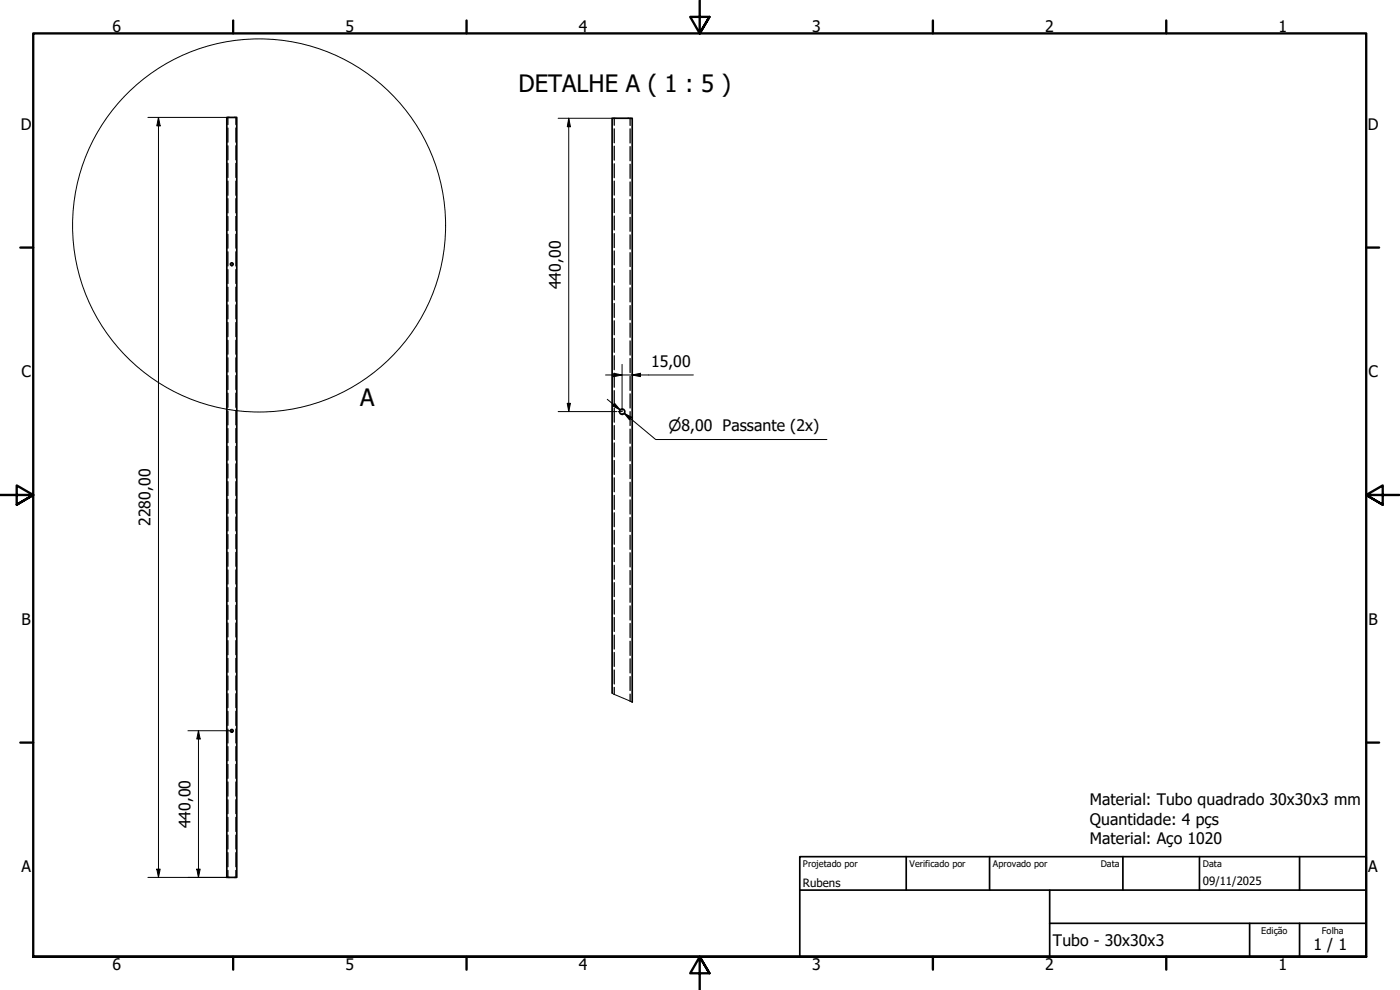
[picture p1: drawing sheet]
<svg xmlns="http://www.w3.org/2000/svg" width="420mm" height="297mm" viewBox="0 0 420 297" stroke-linecap="round" stroke-linejoin="round" font-family="sans-serif">
<!-- layer: Oculto (ISO) -->
<g fill="none" stroke="#000" stroke-width=".38">
<path d="M68.4 35.2v2.2M68.4 38.4v4.3M70.8 35.2v2.2M70.8 38.4v4.3M184.3 35.5v2.1M184.3 38.7v4.1M189.1 35.5v2.1M189.1 38.7v4.2M68.4 43.7v4.3M68.4 49v4.3M68.4 54.3v4.3M68.4 59.6v4.3"/>
<path d="M70.8 43.7v4.3M70.8 49v4.3M70.8 54.3v4.3M70.8 59.6v4.3M184.3 43.9v4.2M184.3 49.1v4.2M184.3 54.3v4.2M184.3 59.6v4.2M189.1 44v4.2M189.1 49.3v4.2M189.1 54.6v4.2M189.1 59.9v4.2"/>
<path d="M68.4 64.9v4.3M68.4 70.3v4.2M68.4 75.6v4.2M70.8 64.9v4.3M70.8 70.3v4.2M70.8 75.6v4.2M184.3 64.8v4.2M184.3 70.1v4.2M184.3 75.3v4.2M189.1 65.2v4.2M189.1 70.5v4.2M189.1 75.8v4.2"/>
<path d="M68.4 80.9v4.2M68.4 86.2v4.2M68.4 91.5v4.2M68.4 96.8v4.2M70.8 80.9v4.2M70.8 86.2v4.2M70.8 91.5v4.2M70.8 96.8v4.2M184.3 80.6v4.2M184.3 85.8v4.2M184.3 91v4.2M184.3 96.3v4.1"/>
<path d="M189.1 81.1v4.2M189.1 86.3v4.3M189.1 91.7v4.2M189.1 97v4.2M68.4 102.1v4.2M68.4 107.4v4.2M68.4 112.7v4.2M68.4 118v4.2M70.8 102.1v4.2M70.8 107.4v4.2M70.8 112.7v4.2M70.8 118v4.2"/>
<path d="M184.3 101.5v4.2M184.3 106.7v4.2M184.3 112v4.2M184.3 117.2v4.2M189.1 102.3v4.2M189.1 107.6v4.2M189.1 112.9v4.2M189.1 118.2v4.2M68.4 123.3v4.2M68.4 128.6v4.2M68.4 133.9v4.2M68.4 139.2v4.2"/>
<path d="M70.8 123.3v4.2M70.8 128.6v4.2M70.8 133.9v4.2M70.8 139.2v4.2M184.3 122.5v4.2M184.3 127.7v4.2M184.3 132.9v4.2M184.3 138.2v4.2M189.1 123.5v4.2M189.1 128.8v4.2M189.1 134.1v4.2M189.1 139.4v4.2"/>
<path d="M68.4 144.5v4.2M68.4 149.8v4.2M68.4 155.1v4.2M70.8 144.5v4.2M70.8 149.8v4.2M70.8 155.1v4.2M184.3 143.4v4.2M184.3 148.6v4.2M184.3 153.8v4.2M184.3 159.1v4.2M189.1 144.7v4.2M189.1 150v4.2"/>
<path d="M189.1 155.2v4.3M68.4 160.4v4.2M68.4 165.7v4.2M68.4 171v4.2M68.4 176.3v4.2M70.8 160.4v4.2M70.8 165.7v4.2M70.8 171v4.2M70.8 176.3v4.2M184.3 164.3v4.2M184.3 169.6v4.2M184.3 174.8v4.2"/>
<path d="M189.1 160.6v4.2M189.1 165.8v4.3M189.1 171.2v4.2M189.1 176.5v4.2M68.4 181.6v4.3M68.4 186.9v4.2M68.4 192.2v4.3M68.4 197.5v4.2M70.8 181.6v4.3M70.8 186.9v4.2M70.8 192.2v4.3M70.8 197.5v4.2"/>
<path d="M184.3 180.1v4.2M184.3 185.3v4.2M184.3 190.5v4.2M184.3 195.8v4.1M189.1 181.8v4.2M189.1 187.1v4.2M189.1 192.4v4.2M189.1 197.7v4.2M68.4 202.8v4.3M68.4 208.1v4.2M68.4 213.4v4.3M68.4 218.7v4.2"/>
<path d="M70.8 202.8v4.3M70.8 208.1v4.2M70.8 213.4v4.3M70.8 218.7v4.2M184.3 201v4.2M184.3 206.2v2.1M189.1 203v4.2M189.1 208.3v2.1M68.4 224v4.3M68.4 229.3v4.2M68.4 234.6v4.3M68.4 240v4.1"/>
<path d="M70.8 224v4.3M70.8 229.3v4.2M70.8 234.6v4.3M70.8 240v4.1M68.4 245.2v4.3M68.4 250.6v4.1M68.4 255.8v4.3M70.8 245.2v4.3M70.8 250.6v4.1M70.8 255.8v4.3M68.4 261.2v2.1M70.8 261.2v2.1"/>
</g>
<g fill="none" stroke="#000" stroke-width=".51">
<path d="M68.1 35.2h3v228.1h-3zM183.7 207.9v-172.4h6v175.2"/>
<circle cx="69.6" cy="79.3" r=".41"/>
<circle cx="186.7" cy="123.5" r=".79"/>
<circle cx="69.6" cy="219.3" r=".41"/>
</g>
<!-- layer: Linha tracejada (ISO) -->
<path d="M183.7 207.9l6 2.8" fill="none" stroke="#000" stroke-width=".3"/>
<circle cx="77.7" cy="67.6" r="56" fill="none" stroke="#000" stroke-width=".3"/>
<!-- layer: Borda (ISO) -->
<g fill="none" stroke="#000" stroke-width=".7">
<path d="M70 6.1v3.9M140 6.1v3.9M210 0v10l-2.9-4.9h5.8l-2.9 4.9 2.9-4.9M280 6.1v3.9M350 6.1v3.9M6.1 74.3h3.9M410 74.3h3.9M0 148.5h10l-5-2.8v5.7l5-2.9-5 2.9M420 148.5h-10l5-2.8v5.7l-5-2.9 5 2.9M6.1 222.8h3.9M410 222.8h3.9M10 287.1v-277.1h400v277.1h-400h400"/>
<path d="M70 287.1v3.8M140 287.1v3.8M212.9 292l-2.9-4.9 2.9 4.9h-5.8l2.9-4.9v9.9M280 287.1v3.8M350 287.1v3.8"/>
</g>
<path d="M240 257h170v30.1h-170zM272 257v10.1M297 257v10.1M337 257v10.1M360 257v10.1M390 257v10.1M240 267.1h170M315 277h95M315 267.1v20M375 277v10.1M390 277v10.1" fill="none" stroke="#000" stroke-width=".51"/>
<g fill="none" stroke="#000" stroke-width=".3">
<path d="M44.4 35.2h24.3M47.6 35.2l.5 2.6h-1zM47.6 35.2v228.1M167.5 35.5h17.4M170.7 35.5l.5 2.5h-1zM170.7 35.5v88M181.7 112.5h26.4M182.2 119.8l3.9 3.2M184.2 112l2.5 .5-2.5 .5zM186.7 109.3v14.2h-1.2M189.7 112.5l2.5-.5v1zM167.5 123.5h17.7"/>
<path d="M170.2 121h1l-.5 2.5zM184.5 121l1.6 2-2.3-1.2zM187.3 124l2.3 1.2-.7 .8zM189.2 125.6l-1.9-1.6 9.5 7.9h51.4M56.4 219.3h13.2M59.6 219.3l.5 2.4h-1zM59.6 219.3v44M44.4 263.3h24.3M47.1 260.8h1l-.5 2.5zM59.1 260.8h1l-.5 2.5z"/>
</g>
<path d="M47.6 35.2l.5 2.6h-1zM170.7 35.5l.5 2.5h-1zM184.2 112l2.5 .5-2.5 .5zM189.7 112.5l2.5-.5v1zM170.2 121h1l-.5 2.5zM184.5 121l1.6 2-2.3-1.2zM187.3 124l2.3 1.2-.7 .8zM59.6 219.3l.5 2.4h-1zM47.1 260.8h1l-.5 2.5zM59.1 260.8h1l-.5 2.5z" fill="#000"/>
<g font-size="7.2">
<text x="155.6" y="27.5">DETALHE A ( 1 : 5 )</text>
<text x="108.1" y="121.8">A</text>
</g>
<g font-size="4.8">
<text x="33.7" y="9.6">6</text>
<text x="103.7" y="9.6">5</text>
<text x="173.7" y="9.6">4</text>
<text x="243.7" y="9.6">3</text>
<text x="313.7" y="9.6">2</text>
<text x="383.7" y="9.6">1</text>
<text x="6.2" y="38.9">D</text>
<text x="410.5" y="38.9">D</text>
<text x="168.3" y="86.8" transform="rotate(-90 168.3 86.8)">440,00</text>
<text x="6.4" y="113.1">C</text>
<text x="195.4" y="110.1">15,00</text>
<text x="410.7" y="113.1">C</text>
<text x="45.2" y="157.8" transform="rotate(-90 45.2 157.8)">2280,00</text>
<text x="6.4" y="187.4">B</text>
<text x="410.7" y="187.4">B</text>
<text x="327.1" y="241.7">Material: Tubo quadrado 30x30x3 mm</text>
<text x="57.1" y="248.5" transform="rotate(-90 57.1 248.5)">440,00</text>
<text x="327.1" y="247.4">Quantidade: 4 pçs</text>
<text x="327.1" y="253.2">Material: Aço 1020</text>
<text x="6.4" y="261.7">A</text>
<text x="410.7" y="261.7">A</text>
<text x="316" y="283.8">Tubo - 30x30x3</text>
<text x="394.2" y="285">1 / 1</text>
<text x="33.7" y="290.9">6</text>
<text x="103.7" y="290.9">5</text>
<text x="173.7" y="290.9">4</text>
<text x="243.7" y="290.9">3</text>
<text x="313.7" y="290.9">2</text>
<text x="383.7" y="290.9">1</text>
</g>
<text font-size="4.6" x="200.6" y="129.3">⌀8,00 Passante (2x)</text>
<g font-size="3.4">
<text x="241" y="266">Rubens</text>
<text x="361" y="265.5">09/11/2025</text>
</g>
<g font-size="2.7">
<text x="241" y="260.1">Projetado por</text>
<text x="273" y="260.1">Verificado por</text>
<text x="298" y="260.1">Aprovado por</text>
<text x="330.3" y="260">Data</text>
<text x="361" y="260">Data</text>
<text x="378.5" y="280.2">Edição</text>
<text x="396.7" y="280.1">Folha</text>
</g>
</svg>
